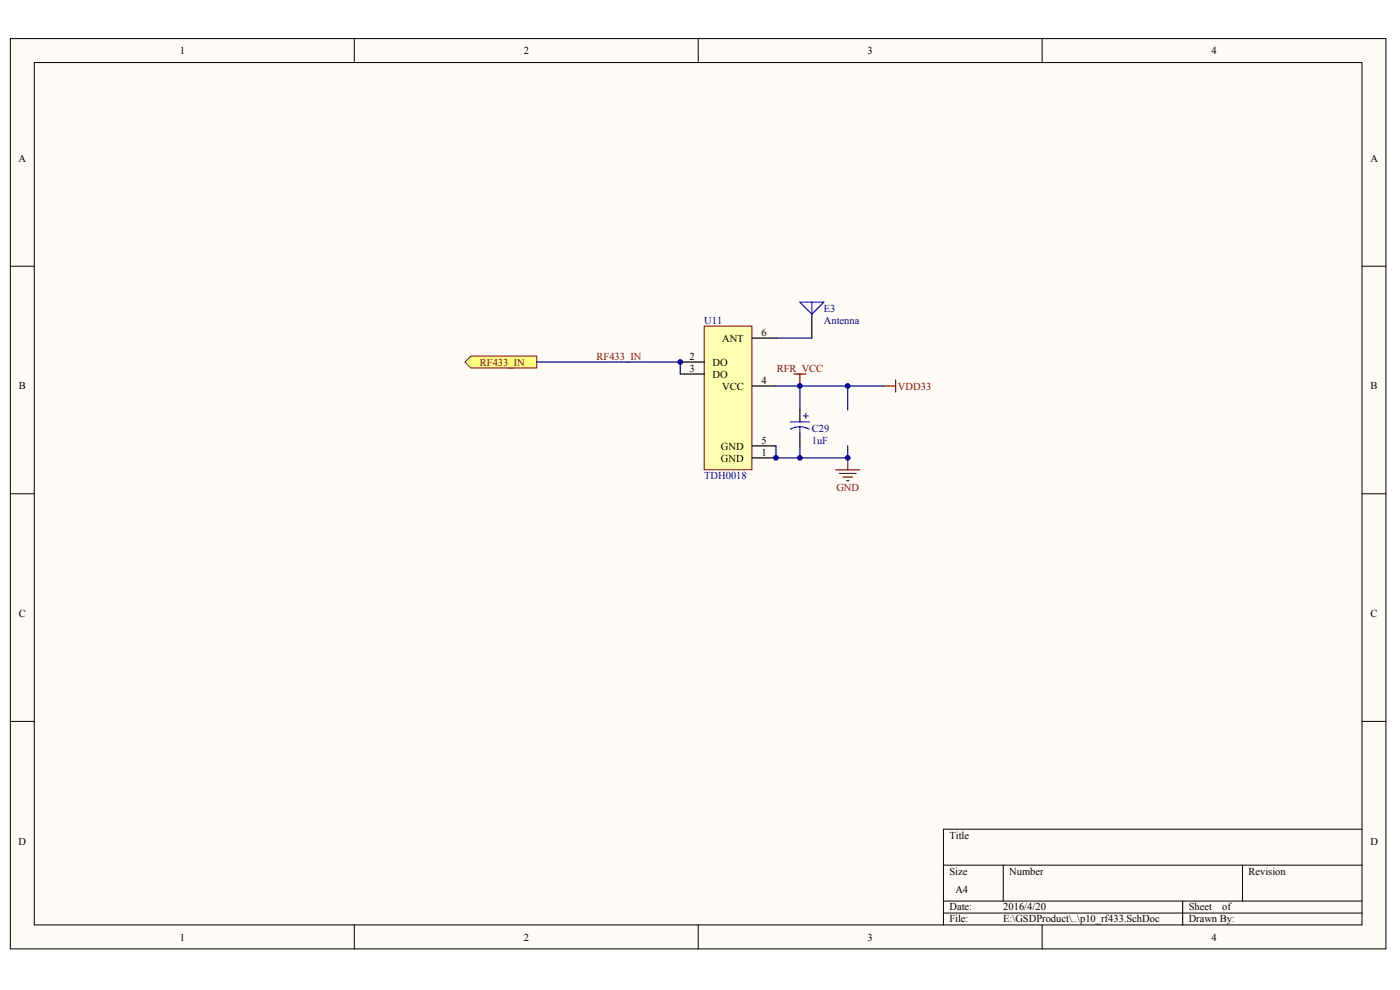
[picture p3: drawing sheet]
<svg xmlns="http://www.w3.org/2000/svg" width="296mm" height="209mm" viewBox="0 0 296 209" stroke-linecap="round" stroke-linejoin="round" font-family="sans-serif">
<g fill="#fffcf8" stroke="#000" stroke-width=".21">
<path d="M2.2 8.2h290.8v192.3h-290.8z"/>
<path d="M7.2 13.2h280.7v182.2h-280.7z"/>
</g>
<g fill="none" stroke="#000" stroke-width=".21">
<path d="M74.9 8.2v5M147.6 8.2v5M220.3 8.2v5M2.2 56.3h5M288 56.3h5M2.2 104.3h5M288 104.3h5M2.2 152.4h5M288 152.4h5M288 175.2h-88.5v20.3M74.9 195.5v5M147.6 195.5v5"/>
<path d="M199.5 182.8h88.5M199.5 190.4h88.5M199.5 192.9h88.5M212.1 182.8v7.6M220.3 195.5v5M250 190.4v5.1M262.7 182.8v7.6"/>
</g>
<path d="M148.9 68.9h10.1v30.4h-10.1z" fill="#ffffb0" stroke="#800000" stroke-width=".21"/>
<path d="M143.8 76.5h5.1M143.8 79h5.1M159 71.4h5M159 96.8h5M159 81.6h5M159 94.2h5M169.1 86.6v2.6M169.1 91.7v2.5" fill="none" stroke="#000" stroke-width=".25"/>
<path d="M167.1 89.2h4M169.1 90.2l1.2 .2 .8 .3M169.1 90.2l-.8 .1-1.2 .4M169.1 90.2v1.5M169.9 87.9h1M170.4 87.4v1" fill="none" stroke="#00f" stroke-width=".25"/>
<path d="M176.7 99.3h5.1M179.2 96.8v2.5M186.8 81.6h2.5M189.3 80.3v2.5M177.5 100h3.5M178.2 100.8h2M179 101.6h.5" fill="none" stroke="#800000" stroke-width=".25"/>
<path d="M99.6 75.2h13.9v2.6h-13.9l-1.3-1.3z" fill-rule="evenodd" fill="#ffff80" stroke="#800000" stroke-width=".21"/>
<path d="M113.5 76.5h30.3v2.5M164 71.4h7.6M164 81.6h15.2v5M164 94.2v2.6h15.2v-2.6M169.1 81.6v5M169.1 94.2v2.6M179.2 81.6h7.6" fill="none" stroke="#000080" stroke-width=".25"/>
<path d="M167.8 79h2.6M169.1 79v2.6" fill="none" stroke="#800000" stroke-width=".25"/>
<path d="M171.6 66.4v5" fill="none" stroke="#000" stroke-width=".25"/>
<path d="M169.1 63.8h5.1l-2.6 2.6zM171.6 63.8v2.6" fill="none" stroke="#00f" stroke-width=".25"/>
<g fill="#000080" stroke="#000080" stroke-width=".21">
<circle cx="143.8" cy="76.5" r=".49"/>
<circle cx="164" cy="96.7" r=".49"/>
<circle cx="169.1" cy="96.7" r=".49"/>
<circle cx="169.1" cy="81.6" r=".49"/>
<circle cx="179.2" cy="96.7" r=".49"/>
<circle cx="179.2" cy="81.6" r=".49"/>
</g>
<g font-size="2.2">
<text x="38" y="11.4">1</text>
<text x="110.7" y="11.4">2</text>
<text x="183.4" y="11.4">3</text>
<text x="256.1" y="11.4">4</text>
<text x="3.9" y="34.2">A</text>
<text x="289.7" y="34.2">A</text>
<text x="161" y="70.9">6</text>
<text x="145.7" y="76">2</text>
<text x="150.6" y="77.3">DO</text>
<text x="152.7" y="72.2">ANT</text>
<text x="4" y="82.3">B</text>
<text x="145.7" y="78.5">3</text>
<text x="150.6" y="79.8">DO</text>
<text x="152.7" y="82.3">VCC</text>
<text x="161" y="81.1">4</text>
<text x="289.8" y="82.3">B</text>
<text x="152.4" y="95">GND</text>
<text x="161" y="93.7">5</text>
<text x="152.4" y="97.5">GND</text>
<text x="161" y="96.3">1</text>
<text x="4" y="130.4">C</text>
<text x="289.8" y="130.4">C</text>
<text x="3.9" y="178.5">D</text>
<text x="200.7" y="177.2">Title</text>
<text x="289.7" y="178.5">D</text>
<text x="200.7" y="184.8">Size</text>
<text x="213.4" y="184.8">Number</text>
<text x="263.9" y="184.8">Revision</text>
<text x="202" y="188.6">A4</text>
<text x="200.7" y="192.4">Date:</text>
<text x="200.7" y="194.9">File:</text>
<text x="212.1" y="192.4">2016/4/20</text>
<text x="212.1" y="194.9">E:\GSDProduct\..\p10_rf433.SchDoc</text>
<text x="251.3" y="192.4">Sheet</text>
<text x="251.3" y="194.9">Drawn By:</text>
<text x="258.4" y="192.4">of</text>
<text x="38" y="198.7">1</text>
<text x="110.7" y="198.7">2</text>
<text x="183.4" y="198.7">3</text>
<text x="256.1" y="198.7">4</text>
</g>
<g font-size="2.2" fill="#000080">
<text x="174.2" y="65.9">E3</text>
<text x="148.9" y="68.4">U11</text>
<text x="174.2" y="68.4">Antenna</text>
<text x="171.6" y="91.2">C29</text>
<text x="171.6" y="93.7">1uF</text>
<text x="148.9" y="101.3">TDH0018</text>
</g>
<g font-size="2.2" fill="#800000">
<text x="101.5" y="77.3">RF433_IN</text>
<text x="126.1" y="76">RF433_IN</text>
<text x="164.2" y="78.5">RFR_VCC</text>
<text x="189.8" y="82.3">VDD33</text>
<text x="176.8" y="103.8">GND</text>
</g>
</svg>
